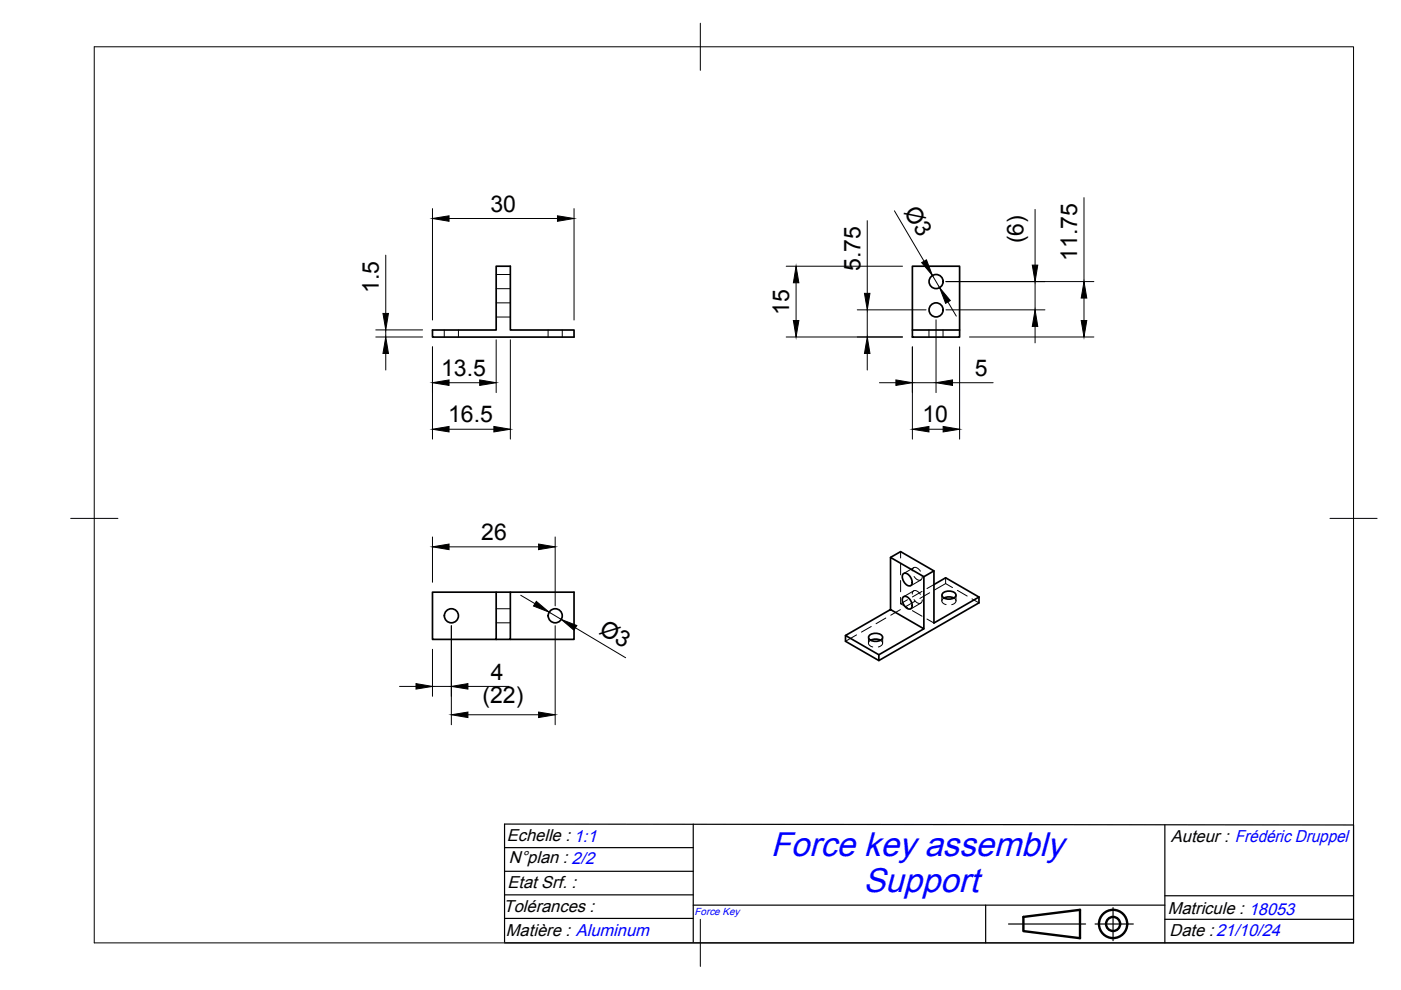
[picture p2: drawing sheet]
<svg xmlns="http://www.w3.org/2000/svg" width="297mm" height="210mm" viewBox="0 0 297 210" stroke-linecap="round" stroke-linejoin="round" font-family="sans-serif">
<!-- layer: Visible -->
<g fill="none" stroke="#000" stroke-width=".36">
<path d="M105.2 56.4h3v13.6h13.5v1.5h-30v-1.5h13.5zM193.4 56.4h10.1v15.1h-10.1zM193.4 70h10.1M188.8 118.2l2.1-1.2 7.1 4-2.1 1.3M91.7 125.6h13.5v10h-13.5zM105.2 125.6h16.5v10h-13.5M108.2 125.6v10h-3M179.3 134.7l9.5-5.5 7.1 4.1-9.6 5.5zM179.3 134.7v1.3l7 4.1M184.3 134.7a1.95 1.95 0 0 1 2.8 .3 1.29 1.29 0 0 1-1.7 1 1.14 1.14 0 0 1-1.2-1zM184.6 135.8a2.34 2.34 0 0 1 2.1 0M188.8 129.2v-11l7.1 4.1v11"/>
<path d="M191.5 126.6a1.28 1.28 0 0 1 1.7 1 1.14 1.14 0 0 1-.2 1.5 1.85 1.85 0 0 1-1.5-2.5zM191.5 121.7a1.28 1.28 0 0 1 1.7 .9 1.14 1.14 0 0 1-.2 1.6 1.85 1.85 0 0 1-1.5-2.5zM198 123.9l2.5-1.4 7.1 4.1M198 121v11.1l9.6-5.5M199.9 125.8a1.95 1.95 0 0 1 2.8 .2 1.29 1.29 0 0 1-1.7 1 1.14 1.14 0 0 1-1.3-1zM200.1 126.8a2.34 2.34 0 0 1 2.2 0M207.6 126.6v1.2l-21.3 12.3v-1.3"/>
<circle cx="198.5" cy="59.7" r="1.49"/>
<circle cx="198.5" cy="65.7" r="1.49"/>
<circle cx="95.7" cy="130.6" r="1.49"/>
<circle cx="117.7" cy="130.6" r="1.49"/>
</g>
<!-- layer: Hidden -->
<g fill="none" stroke="#000" stroke-width=".21">
<path d="M105.2 58.2h3M94.2 70v1.5M97.2 70v1.5M105.2 61.2h3M105.2 67.2h3M105.2 64.2h3M116.2 70v1.5M119.2 70v1.5M197 70v1.5M199.9 70v1.5M190.9 117v1.3M190.9 119.5v2.4"/>
<path d="M105.2 132.1h3M105.2 129.1h3M181.6 134.6l-2.3 1.4M184.1 135.1v1.3M184.6 135.8a.73 .73 0 0 0-.4 .8 .73 .73 0 0 0 .8 .6M184.7 132.8l-2.1 1.2M186.7 135.8a.73 .73 0 0 1 .4 .8 .73 .73 0 0 1-.8 .6h-.1M187.1 135.1v1.3M187.8 131l-2.1 1.2M190.9 129.3l-2.1 1.1M190.9 126.7v1.3l1.5-.8M190.9 123.1v2.4"/>
<path d="M190.9 128l1.5 .9M193.4 126a.73 .73 0 0 1 .6-.8 .73 .73 0 0 1 .8 .4l.3 .4M193.4 121a.73 .73 0 0 1 .6-.7 .73 .73 0 0 1 .8 .4l.3 .4M193.4 129.5l2.1 1.2M193.7 120.4l-2.1 1.2M193.7 125.3l-2.1 1.2M193.8 127.1a.95 .95 0 0 0 .7 .8 .95 .95 0 0 0 1-.4v-.3M193.8 122.2a.95 .95 0 0 0 .7 .8 .95 .95 0 0 0 1-.4v-.3M194 127.5l-2.1 1.2M195.2 123l-2.1 1.2M195.2 127.9l-2.1 1.2M195.5 125.4l-2.1 1.2"/>
<path d="M196.5 131.2l1.5 .9M197.1 125.7l-2.1 1.2M198 123.9l-1.5 .9M199.7 126.2v1.2M200.1 126.8a.74 .74 0 0 0-.4 .9 .74 .74 0 0 0 .9 .5M200.5 122.5v1.2M200.5 123.7l-2.4 1.4M200.5 123.7l1.5 .9M202.2 126.8a.74 .74 0 0 1 .4 .9 .74 .74 0 0 1-.8 .5M202.7 126.2v1.2M203 125.2l2.1 1.2M206.1 127l1.5 .8"/>
</g>
<!-- layer: BORDER -->
<path d="M20 9.9h267v190h-267zM148.5 4.9v10M15 109.9h10M282 109.9h10M148.5 194.9v10" fill="none" stroke="#000" stroke-width=".21"/>
<!-- layer: FD_Dimensions -->
<g fill="none" stroke="#000" stroke-width=".21">
<path d="M81.8 54.1v12.4M91.7 44.2v23.7M95.2 46.3h23M121.7 44.2v23.7M166.7 56.4h24.6M168.8 60v8M183.9 46.8v15.4M189.6 44.7l6.3 10.7M197.7 58.4l1.5 2.6M200.6 59.7h31.3M219.5 44.4v11.8M219.5 59.7v6"/>
<path d="M229.8 41.9v17.8M79.7 71.5h9.9M79.7 69.9h9.9M81.8 69.9v1.6M81.8 74.9v3.6M91.7 73.5v19.6M105.2 72v11.2M108.2 72v21.1M166.7 71.5h24.6M181.8 65.7h14.5M183.9 65.7v5.8M183.9 74.9v3.6"/>
<path d="M193.4 73.5v19.6M198.5 67.8v15.4M200.6 65.7h21M201 64l1.8 3M203.5 73.5v19.6M205.5 71.5h26.4M219.5 69.2v3.5M229.8 63.2v4.8M95.2 91h9.5M95.2 81.1h6.5M186.5 81.1h3.4M193.4 81.1h5.1"/>
<path d="M197 91h3M202 81.1h8.6M91.7 113.8v9.7M95.2 115.9h19M117.7 113.8v14.7M91.7 137.7v9.9M95.7 132.7v21M110.4 126.2l3 1.8M116.4 129.8l2.6 1.5M117.7 132.7v21M122 133.1l10.7 6.4M84.7 145.5h3.5"/>
<path d="M91.7 145.5h4M99.2 145.5h8.7M99.2 151.5h15"/>
</g>
<g fill="#000" stroke="#000" stroke-width=".21">
<path d="M91.7 46.3l3.5-.5v1.1zM118.2 45.8l3.5 .5-3.5 .6zM168.8 56.4l.6 3.6h-1.2zM195.4 55.7l1-.6 1.3 3.3zM218.9 56.2h1.1l-.5 3.5zM81.8 71.5l.6 3.4h-1.2zM81.2 66.5h1.2l-.6 3.4zM168.2 68h1.2l-.6 3.5zM183.9 71.5l.5 3.4h-1.1zM183.3 62.2h1.1l-.5 3.5zM199.2 61l2.3 2.7-1 .6zM219.5 65.7l.5 3.5h-1.1z"/>
<path d="M229.2 68h1.2l-.6 3.5zM229.8 59.7l.6 3.5h-1.2zM91.7 81.1l3.5-.5v1.1zM91.7 91l3.5-.6v1.2zM101.7 80.6l3.5 .5-3.5 .6zM104.7 90.4l3.5 .6-3.5 .6zM189.9 80.6l3.5 .5-3.5 .6zM193.4 91l3.6-.6v1.2zM200 90.4l3.5 .6-3.5 .6zM198.5 81.1l3.5-.5v1.1zM91.7 115.9l3.5-.5v1.1zM114.2 115.4l3.5 .5-3.5 .6z"/>
<path d="M113.7 127.5l2.7 2.3-3.3-1.3zM119 131.3l3.3 1.3-.6 1zM88.2 144.9l3.5 .6-3.5 .6zM95.7 145.5l3.5-.6v1.2zM95.7 151.5l3.5-.5v1.1zM114.2 151l3.5 .5-3.5 .6z"/>
</g>
<!-- layer: Pr_cartouche -->
<g fill="none" stroke="#000" stroke-width=".25">
<path d="M107 179.7h40M147 174.7v25M247 174.9v25M107 199.7v-25l180 .2v25h-180M107 194.7h40M107 189.7h40M107 184.7h40M147 191.9h100M209 191.9v8M213.8 195.9h16.4M232.2 195.9h8.1M236 192.4v7"/>
<path d="M247 194.9h40M247 189.9h40"/>
</g>
<g fill="none" stroke="#000" stroke-width=".51">
<path d="M217 194.4l12-1.5v6l-12-1.5z"/>
<circle cx="236" cy="195.9" r="3"/>
<circle cx="236" cy="195.9" r="1.49"/>
</g>
<g font-size="7.2" fill="#00f">
<text x="163.4" y="181.6">Force key assembly</text>
<text x="183" y="189.2">Support</text>
</g>
<g font-size="4.9">
<text x="104" y="44.9">30</text>
<text x="191.6" y="45" transform="rotate(60 191.6 45)">Ø3</text>
<text x="217" y="51.6" transform="rotate(-90 217 51.6)">(6)</text>
<text x="182.4" y="57.5" transform="rotate(-90 182.4 57.5)">5.75</text>
<text x="228.4" y="55.3" transform="rotate(-90 228.4 55.3)">11.75</text>
<text x="80.3" y="62.1" transform="rotate(-90 80.3 62.1)">1.5</text>
<text x="167.3" y="66.8" transform="rotate(-90 167.3 66.8)">15</text>
<text x="93.5" y="79.7">13.5</text>
<text x="206.7" y="79.7">5</text>
<text x="95" y="89.5">16.5</text>
<text x="195.6" y="89.5">10</text>
<text x="102" y="114.5">26</text>
<text x="126.8" y="134.2" transform="rotate(31 126.8 134.2)">Ø3</text>
<text x="102.3" y="149.1">(22)</text>
<text x="104" y="144.1">4</text>
</g>
<g font-size="3.6">
<text x="107.5" y="178.4">Echelle : 1:1</text>
<text x="248.3" y="178.5">Auteur : Frédéric Druppel</text>
<text x="107.9" y="182.9">N°plan : 2/2</text>
<text x="107.6" y="188.3">Etat Srf. :</text>
<text x="106.8" y="193.4">Tolérances :</text>
<text x="247.6" y="193.8">Matricule : 18053</text>
<text x="107.3" y="198.4">Matière : Aluminum</text>
<text x="247.9" y="198.5">Date :21/10/24</text>
</g>
<text font-size="2.2" fill="#00f" x="147.3" y="194">Force Key</text>
</svg>
